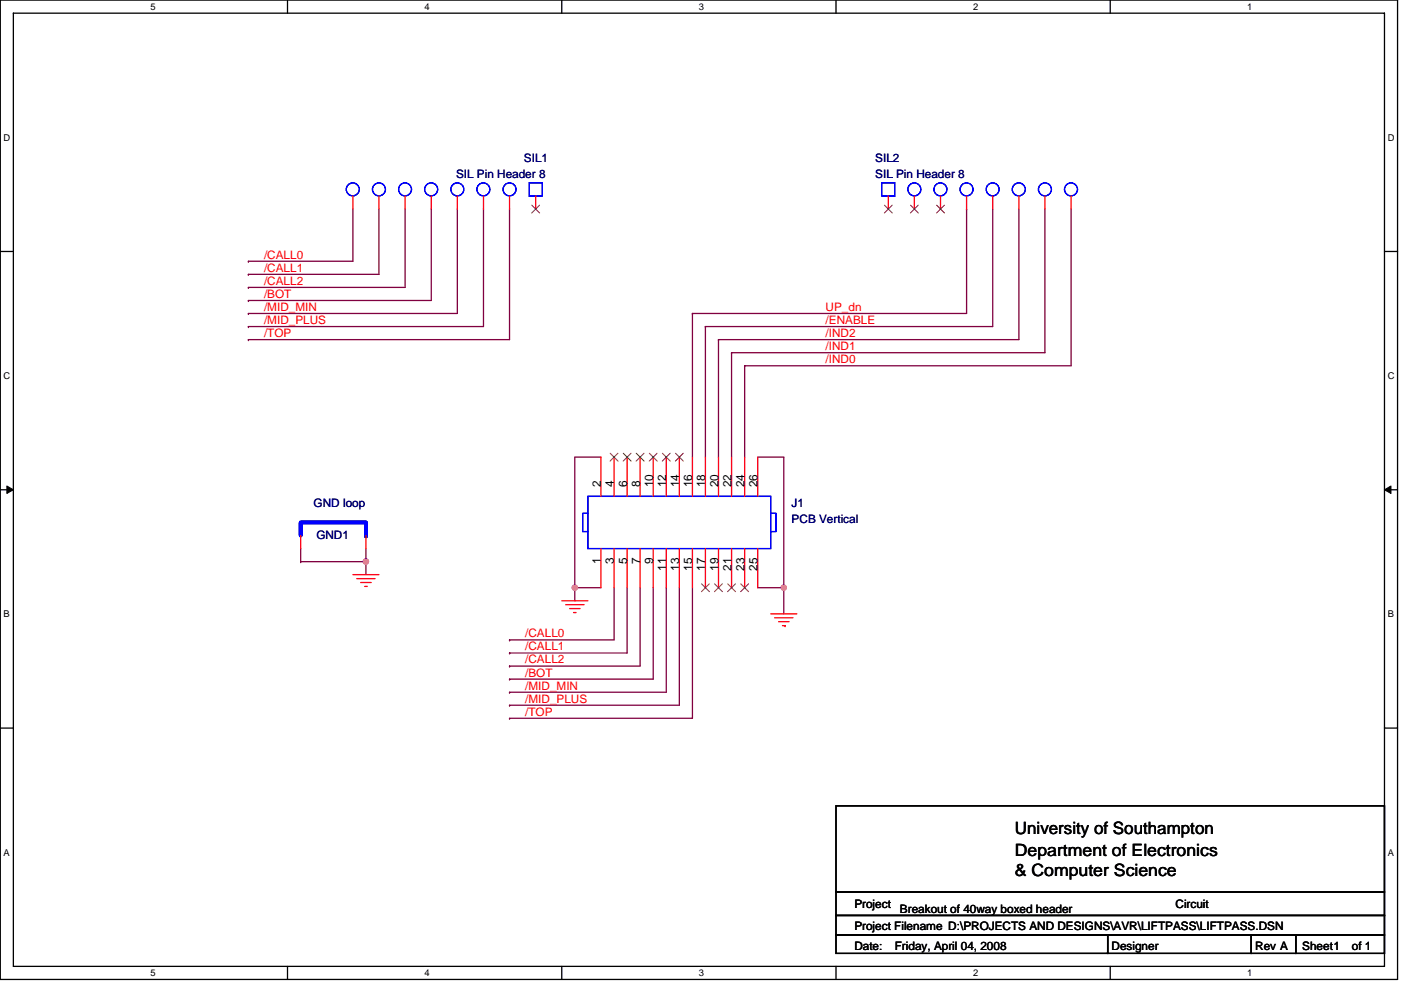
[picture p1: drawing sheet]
<svg xmlns="http://www.w3.org/2000/svg" width="297mm" height="210mm" viewBox="0 0 297 210" stroke-linecap="round" stroke-linejoin="round" font-family="sans-serif">
<path d="M.1 0h296.2v207.7h-296.2zM2.8 2.8h290.7v202.1h-290.7z" fill="none" stroke="#000" stroke-width=".28"/>
<g fill="#fff">
<path d="M31.9 .3h1.1v2.2h-1.1z"/>
<path d="M31.9 205.2h1.1v2.2h-1.1z"/>
</g>
<path d="M61 0v2.8M61 204.9v2.8" fill="none" stroke="#000" stroke-width=".28"/>
<g fill="#fff">
<path d="M90 .3h1.1v2.2h-1.1z"/>
<path d="M90 205.2h1.1v2.2h-1.1z"/>
</g>
<path d="M119.1 0v2.8M119.1 204.9v2.8" fill="none" stroke="#000" stroke-width=".28"/>
<g fill="#fff">
<path d="M148.2 .3h1.1v2.2h-1.1z"/>
<path d="M148.2 205.2h1.1v2.2h-1.1z"/>
</g>
<path d="M177.2 0v2.8M177.2 204.9v2.8" fill="none" stroke="#000" stroke-width=".28"/>
<g fill="#fff">
<path d="M206.3 .3h1.1v2.2h-1.1z"/>
<path d="M206.3 205.2h1.1v2.2h-1.1z"/>
</g>
<path d="M235.4 0v2.8M235.4 204.9v2.8" fill="none" stroke="#000" stroke-width=".28"/>
<g fill="#fff">
<path d="M264.5 .3h1.1v2.2h-1.1z"/>
<path d="M264.5 205.2h1.1v2.2h-1.1z"/>
<path d="M.8 28h1.4v2.2h-1.4z"/>
<path d="M294.2 28h1.5v2.2h-1.5z"/>
<path d="M.8 78.6h1.4v2.2h-1.4z"/>
<path d="M294.2 78.6h1.5v2.2h-1.5z"/>
</g>
<path d="M.1 53.3h2.7M293.5 53.3h2.8" fill="none" stroke="#000" stroke-width=".28"/>
<g fill="#fff">
<path d="M.8 129.1h1.3v2.2h-1.3z"/>
<path d="M294.2 129.1h1.4v2.2h-1.4z"/>
</g>
<path d="M.1 103.8h2.7M293.5 103.8h2.8" fill="none" stroke="#000" stroke-width=".28"/>
<path d="M1.5 103l1.3 .8-1.3 .8zM293.5 103.8l1.4-.8v1.6z" fill="#000" stroke="#000" stroke-width=".21"/>
<g fill="#fff">
<path d="M.7 179.6h1.4v2.2h-1.4z"/>
<path d="M294.2 179.6h1.4v2.2h-1.4z"/>
</g>
<path d="M.1 154.4h2.7M293.5 154.4h2.8M177.2 170.9h116.3v18.2h-116.3zM177.2 198.2h57.6v3.9h-57.6zM177.2 189.1h116.3v5h-116.3zM177.2 194.1h116.3v4.1h-116.3zM234.8 198.2h30.5v3.9h-30.5zM265.3 198.2h9.4v3.9h-9.4zM274.7 198.2h18.8v3.9h-18.8z" fill="none" stroke="#000" stroke-width=".28"/>
<g fill="none" stroke="#800040" stroke-width=".28">
<path d="M52.7 55.4h.1M52.7 58.2h.1M74.8 44.3v11.1h-22.1M80.3 44.3v13.9h-27.6M85.9 44.3v16.6h-33.2M91.4 44.3v19.4h-38.7M97 44.3v22.2h-44.3M102.5 44.3v24.9h-49.8M108 44.3v27.7h-55.3M204.9 44.3h.1M204.9 44.3v22.2h-58.1M210.5 44.3v24.9h-60.9"/>
<path d="M216 44.3v27.7h-63.7M221.5 44.3v30.5h-66.4M227.1 44.3v33.3h-69.2M52.7 63.7h.1M52.7 69.2h.1M52.7 72h.1M52.7 66.5h.1M52.7 60.9h.1M146.8 66.5h.1M146.8 66.5v30.4M149.6 69.2h.1M149.6 69.2v27.7"/>
<path d="M152.3 72h.1M152.3 72v24.9M155.1 74.8h.1M155.1 74.8v22.1M157.9 77.6h.1M157.9 77.6v19.3M127.4 96.9h-5.5v27.7M160.7 96.9h5.5v27.7M63.8 116.3v2.8M63.8 119.1h13.8v2.7M63.8 119.1h.1M77.6 116.3v2.8"/>
<path d="M108 135.7h.1M108 138.5h.1M121.9 124.6h.1M121.9 124.6h5.5M121.9 124.6v2.8M130.2 124.6v11.1h-22.2M133 124.6v13.9h-25M135.7 124.6v16.6h-27.7M138.5 124.6v19.4h-30.5M141.3 124.6v22.2h-33.3M144 124.6v24.9h-36M146.8 124.6v27.7h-38.8"/>
<path d="M160.7 124.6h5.5M166.2 124.6h.1M166.2 124.6v5.6M108 141.2h.1M108 144h.1M108 146.8h.1M108 149.5h.1M108 152.3h.1"/>
</g>
<g fill="#f0f" stroke="#f0f" stroke-width=".28">
<circle cx="77.6" cy="119.1" r=".55"/>
<circle cx="121.9" cy="124.6" r=".55"/>
<circle cx="166.2" cy="124.6" r=".54"/>
</g>
<g fill="none" stroke="#f00" stroke-width=".28">
<path d="M74.8 41.6v2.7M80.3 41.6v2.7M85.9 41.6v2.7M91.4 41.6v2.7M97 41.6v2.7M102.5 41.6v2.7M108 41.6v2.7M113.6 41.6v2.7M188.3 41.6v2.7M193.9 41.6v2.7M199.4 41.6v2.7M204.9 41.6v2.7"/>
<path d="M210.5 41.6v2.7M216 41.6v2.7M221.5 41.6v2.7M227.1 41.6v2.7M127.4 96.9v8.3M130.2 96.9v8.3M133 96.9v8.3M135.7 96.9v8.3M138.5 96.9v8.3M141.3 96.9v8.3M144 96.9v8.3M146.8 96.9v8.3"/>
<path d="M149.6 96.9v8.3M152.3 96.9v8.3M155.1 96.9v8.3M157.9 96.9v8.3M160.7 96.9v8.3M63.8 113.5v2.8M77.6 113.5v2.8M127.4 116.3v8.3M130.2 116.3v8.3M133 116.3v8.3M135.7 116.3v8.3M138.5 116.3v8.3"/>
<path d="M141.3 116.3v8.3M144 116.3v8.3M146.8 116.3v8.3M149.6 116.3v8.3M152.3 116.3v8.3M155.1 116.3v8.3M157.9 116.3v8.3M160.7 116.3v8.3M74.8 121.8h5.5M75.6 122.7h3.9M76.5 123.5h2.2M77.3 124.3h.6"/>
<path d="M119.1 127.4h5.5M119.9 128.2h3.9M120.8 129h2.2M121.6 129.9h.5M163.4 130.2h5.5M164.3 131h3.8M165.1 131.8h2.2M165.9 132.7h.6M166.5 132.7h.1"/>
</g>
<path d="M63.8 113.5v-2.7h13.8v2.7M77.6 113.5h.1" fill="none" stroke="#00f" stroke-width=".83"/>
<g fill="none" stroke="#00f" stroke-width=".28">
<path d="M112.2 38.8h2.8v2.8h-2.8zM186.9 38.8h2.8v2.8h-2.8zM124.6 105.2h38.8v11.1h-38.8zM124.6 108.8h-1.1v3.9h1.1M163.4 108.8h1.1v3.9h-1.1"/>
<circle cx="74.8" cy="40.2" r="1.37"/>
<circle cx="80.3" cy="40.2" r="1.37"/>
<circle cx="85.9" cy="40.1" r="1.37"/>
<circle cx="91.4" cy="40.2" r="1.37"/>
<circle cx="97" cy="40.2" r="1.37"/>
<circle cx="102.5" cy="40.2" r="1.37"/>
<circle cx="108" cy="40.2" r="1.37"/>
<circle cx="193.9" cy="40.2" r="1.37"/>
<circle cx="199.4" cy="40.2" r="1.37"/>
<circle cx="204.9" cy="40.2" r="1.37"/>
<circle cx="210.5" cy="40.1" r="1.37"/>
<circle cx="216" cy="40.2" r="1.37"/>
<circle cx="221.5" cy="40.2" r="1.37"/>
<circle cx="227.1" cy="40.2" r="1.37"/>
</g>
<g fill="none" stroke="#804000" stroke-width=".21">
<path d="M112.8 43.5l1.6 1.7M114.4 43.5l-1.7 1.7M187.5 43.5l1.7 1.7M189.2 43.5l-1.7 1.7M193 43.5l1.7 1.7M194.7 43.5l-1.7 1.7M198.6 43.5l1.7 1.7M200.2 43.5l-1.6 1.7M129.4 96.1l1.6 1.7M131 96.1l-1.7 1.7M132.1 96.1l1.7 1.7M133.8 96.1l-1.7 1.7"/>
<path d="M134.9 96.1l1.7 1.7M136.5 96.1l-1.6 1.7M137.7 96.1l1.6 1.7M139.3 96.1l-1.7 1.7M140.4 96.1l1.7 1.7M142.1 96.1l-1.7 1.7M143.2 96.1l1.7 1.7M144.9 96.1l-1.7 1.7M148.7 123.8l1.7 1.7M150.4 123.8l-1.7 1.7M151.5 123.8l1.7 1.7M153.2 123.8l-1.7 1.7"/>
<path d="M154.3 123.8l1.7 1.7M155.9 123.8l-1.6 1.7M157.1 123.8l1.6 1.7M158.7 123.8l-1.7 1.7"/>
</g>
<g font-size="3.6">
<text x="215.2" y="176.8">University of Southampton</text>
<text x="215.2" y="181.5">Department of Electronics</text>
<text x="215.2" y="185.7">&amp; Computer Science</text>
</g>
<g font-size="2.5" fill="#000080">
<text x="111.1" y="34.4">SIL1</text>
<text x="185.6" y="34.4">SIL2</text>
<text x="96.7" y="37.7">SIL Pin Header 8</text>
<text x="185.6" y="37.7">SIL Pin Header 8</text>
<text x="66.5" y="107.5">GND loop</text>
<text x="167.8" y="107.5">J1</text>
<text x="167.8" y="110.8">PCB Vertical</text>
<text x="67.1" y="114.4">GND1</text>
</g>
<g font-size="2.5" fill="#f00">
<text x="56" y="54.8">/CALL0</text>
<text x="56" y="57.6">/CALL1</text>
<text x="56" y="63.2">/BOT</text>
<text x="56" y="65.9">/MID_MIN</text>
<text x="56" y="60.4">/CALL2</text>
<text x="175" y="65.9">UP_dn</text>
<text x="56" y="68.7">/MID_PLUS</text>
<text x="56" y="71.5">/TOP</text>
<text x="175" y="68.7">/ENABLE</text>
<text x="175" y="71.5">/IND2</text>
<text x="175" y="74.2">/IND1</text>
<text x="175" y="77">/IND0</text>
<text x="111.4" y="135.1">/CALL0</text>
<text x="111.4" y="137.9">/CALL1</text>
<text x="111.4" y="140.7">/CALL2</text>
<text x="111.4" y="143.4">/BOT</text>
<text x="111.4" y="146.2">/MID_MIN</text>
<text x="111.4" y="149">/MID_PLUS</text>
<text x="111.4" y="151.7">/TOP</text>
</g>
<g font-size="2.5">
<text x="127.4" y="103.3" transform="rotate(-90 127.4 103.3)">2</text>
<text x="130.2" y="103.3" transform="rotate(-90 130.2 103.3)">4</text>
<text x="132.9" y="103.3" transform="rotate(-90 132.9 103.3)">6</text>
<text x="135.7" y="103.3" transform="rotate(-90 135.7 103.3)">8</text>
<text x="138.5" y="103.3" transform="rotate(-90 138.5 103.3)">10</text>
<text x="141.2" y="103.3" transform="rotate(-90 141.2 103.3)">12</text>
<text x="144" y="103.3" transform="rotate(-90 144 103.3)">14</text>
<text x="146.8" y="103.3" transform="rotate(-90 146.8 103.3)">16</text>
<text x="149.5" y="103.3" transform="rotate(-90 149.5 103.3)">18</text>
<text x="152.3" y="103.3" transform="rotate(-90 152.3 103.3)">20</text>
<text x="155.1" y="103.3" transform="rotate(-90 155.1 103.3)">22</text>
<text x="157.9" y="103.3" transform="rotate(-90 157.9 103.3)">24</text>
<text x="160.6" y="103.3" transform="rotate(-90 160.6 103.3)">26</text>
<text x="127.4" y="119.7" transform="rotate(-90 127.4 119.7)">1</text>
<text x="130.2" y="119.7" transform="rotate(-90 130.2 119.7)">3</text>
<text x="132.9" y="119.7" transform="rotate(-90 132.9 119.7)">5</text>
<text x="135.7" y="119.7" transform="rotate(-90 135.7 119.7)">7</text>
<text x="138.5" y="119.7" transform="rotate(-90 138.5 119.7)">9</text>
<text x="141.2" y="121.1" transform="rotate(-90 141.2 121.1)">11</text>
<text x="144" y="121.1" transform="rotate(-90 144 121.1)">13</text>
<text x="146.8" y="121.1" transform="rotate(-90 146.8 121.1)">15</text>
<text x="149.5" y="121.1" transform="rotate(-90 149.5 121.1)">17</text>
<text x="152.3" y="121.1" transform="rotate(-90 152.3 121.1)">19</text>
<text x="155.1" y="121.1" transform="rotate(-90 155.1 121.1)">21</text>
<text x="157.9" y="121.1" transform="rotate(-90 157.9 121.1)">23</text>
<text x="160.6" y="121.1" transform="rotate(-90 160.6 121.1)">25</text>
<text x="181.1" y="197.2">Project Filename D:\PROJECTS AND DESIGNS\AVR\LIFTPASS\LIFTPASS.DSN</text>
<text x="181.1" y="192.4">Project</text>
<text x="190.8" y="193.5">Breakout of 40way boxed header</text>
<text x="249.2" y="192.4">Circuit</text>
<text x="181.1" y="201.3">Date:</text>
<text x="189.7" y="201.3">Friday, April 04, 2008</text>
<text x="235.7" y="201.3">Designer</text>
<text x="266.1" y="201.3">Rev A</text>
<text x="276.1" y="201.3">Sheet1</text>
<text x="286.6" y="201.3">of 1</text>
</g>
<g font-size="2">
<text x="31.9" y="2.1">5</text>
<text x="90" y="2.1">4</text>
<text x="148.2" y="2.1">3</text>
<text x="206.3" y="2.1">2</text>
<text x="264.5" y="2.1">1</text>
<text x=".8" y="29.8">D</text>
<text x="294.2" y="29.8">D</text>
<text x=".8" y="80.3">C</text>
<text x="294.2" y="80.3">C</text>
<text x=".8" y="130.9">B</text>
<text x="294.2" y="130.9">B</text>
<text x=".8" y="181.4">A</text>
<text x="294.2" y="181.4">A</text>
<text x="31.9" y="207">5</text>
<text x="90" y="207">4</text>
<text x="148.2" y="207">3</text>
<text x="206.3" y="207">2</text>
<text x="264.5" y="207">1</text>
</g>
</svg>
